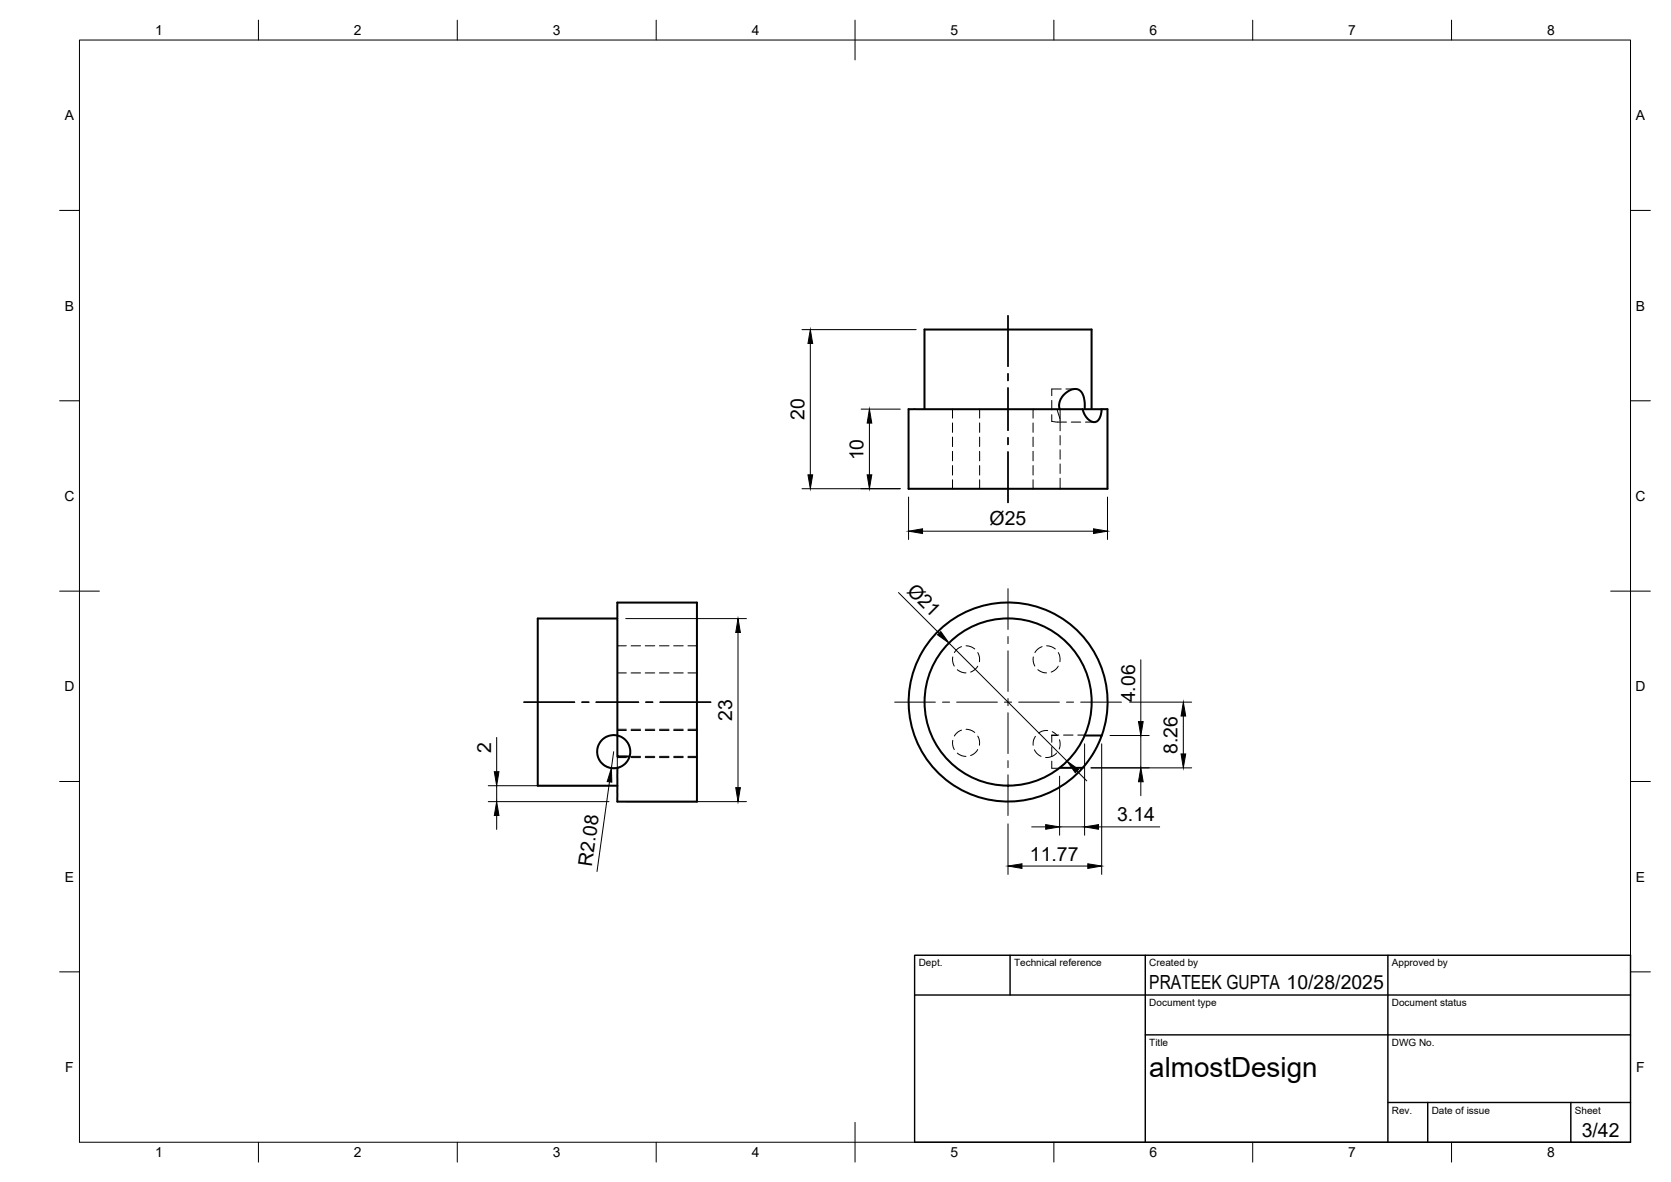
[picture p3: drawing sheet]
<svg xmlns="http://www.w3.org/2000/svg" width="420mm" height="297mm" viewBox="0 0 420 297" stroke-linecap="round" stroke-linejoin="round" font-family="sans-serif">
<!-- layer: Hidden -->
<g fill="none" stroke="#000" stroke-width=".25">
<path d="M266.8 97.8h-2.3v1.6M268 97.8h2.4M239.5 102.8v2.3M239.5 106.3v2.4M239.5 109.8v2.4M239.5 113.4v2.4M239.5 117v2.4M246.3 102.8v2.3M246.3 106.3v2.4M246.3 109.8v2.4M246.3 113.4v2.4M246.3 117v2.4"/>
<path d="M259.8 102.8v2.3M259.8 106.3v2.4M259.8 109.8v2.4M259.8 113.4v2.4M259.8 117v2.4M264.5 104.2v1.7l3.7 .2M264.5 100.6v2.4M265.9 103l.6 2.3M266.6 102.8v5.5M266.6 109.5v2.3M266.6 113v2.4M266.6 116.6v2.4"/>
<path d="M269.4 106.1h2.3M272.2 102.8h.5M272.9 106.1h2.2M239.5 120.6v2.2M246.3 120.6v2.2M259.8 120.6v2.2M266.6 120.2v2.6M155.2 162.3h2.3M155.2 169.1h2.3M158.7 169.1h2.4M158.7 162.3h2.4M162.2 169.1h2.4"/>
<path d="M162.2 162.3h2.4M165.8 169.1h2.4M165.8 162.3h2.4M169.4 169.1h2.4M169.4 162.3h2.4M173 169.1h2.2M173 162.3h2.2M239.6 165.1l-.1 1.1 .4 1.2M240.7 168.3l1.2 .6 1 .2M241.8 162.5l-.9 .4-.9 1.1M242.9 162.3l1 .2 1.2 .6M245.8 167.4l-.9 1.1-.8 .4"/>
<path d="M245.9 164l.4 1.2v1.1M259.8 165.1v1.1l.4 1.2M261 168.3l1.1 .6 1 .2M262 162.5l-.8 .4-1 1.1M263.2 162.3l1 .2 1.1 .6M266.1 167.4l-.9 1.1-.9 .4M266.1 164l.4 1.2v1.1M155.2 190.4v2.6M155.2 183.3h2.3M155.2 190.1h2.3M155.2 190.1v.3h2.3M155.2 183.6h2.3"/>
<path d="M158.7 190.4h2.4M158.7 183.6h2.4M158.7 190.1h2.4M158.7 183.3h2.4M162.2 190.4h2.4M162.2 183.6h2.4M162.2 190.1h2.4M162.2 183.3h2.4M165.8 190.4h2.4M165.8 183.6h2.4M165.8 190.1h2.4M165.8 183.3h2.4"/>
<path d="M169.4 190.4h2.4M169.4 183.6h2.4M169.4 190.1h2.4M169.4 183.3h2.4M173 190.4h2.2M173 183.6h2.2M173 190.1h2.2M173 183.3h2.2M239.6 186.1l-.1 1.1 .4 1.2M240.7 189.3l1.2 .6 1 .2M241.8 183.5l-.9 .4-.9 1.1M242.9 183.3l1 .1 1.2 .7"/>
<path d="M245.8 188.4l-.5 .7-1.2 .8M245.9 185l.4 1.1v1.2M260.1 188.4l.5 .9 1.2 .8M260.3 185l-.4 .9-.1 1.4M263.4 183.6l-1.3 .1-.9 .5M264.5 191.3v1.8h1.8M264.5 187.7v2.4M264.5 190.1l-1.6 .3M264.5 184.8h1.3M264.6 183.9l1.2 .9M265.7 189.2l-1.2 .9M265.8 184.8v.1"/>
<path d="M266.2 184.7h-1.7v1.8M266.4 185.9l.2 1.4-.3 .9M267.4 184.7h2.4M271 184.7h1.8"/>
</g>
<!-- layer: Visible -->
<g fill="none" stroke="#000" stroke-width=".51">
<path d="M232.5 102.8v-20h42v20M266.4 102.8v-1.7l.9-1.6 1.4-1.3 .9-.4h1l1 .4 .7 1.1 .4 1.6v1.9h4.3v.2l-.3 1.6-.4 .8-.6 .6-.7 .1-1-.4-.8-.8-.6-.9-.4-1.2h-43.7v20h50v-20h-1.5M155.2 155.4h-20v42h20M158.3 190.1h-3.1v-38.7h20v50.1h-20v-8.5M272.7 184.8h4.3l-1.7 3.8-2.1 3.2-1 1.2h-5.8M277 184.8a25 25 0 0 0-24.9-33.4 25 25 0 0 0-21.1 35.9 25 25 0 0 0 41.3 5.6"/>
<circle cx="253.5" cy="176.4" r="21"/>
<circle cx="154.3" cy="188.9" r="4.2"/>
</g>
<!-- layer: BORDER -->
<g fill="none" stroke="#000" stroke-width=".25">
<path d="M20 10.1h390v276.9h-390zM65 5.1v5M115 5.1v5M165 5.1v5M215 5.1v10M265 5.1v5M315 5.1v5M365 5.1v5M15 52.9h5M410 52.9h5M15 100.7h5M410 100.7h5"/>
<path d="M15 148.6h10M405 148.6h10M15 196.4h5M410 196.4h5M15 244.2h5M410 244.2h5M65 287v5M115 287v5M165 287v5M215 282.1v9.9M265 287v5M315 287v5"/>
<path d="M365 287v5"/>
</g>
<!-- layer: TITLEBLOCK -->
<path d="M230 240.1h180v46.9h-180zM230 250h180M254 240.1v9.9M288 240.1v46.9M349 240.1v46.9M288 260.1h122M349 277.1h61M359 277.1v9.9M395 277.1v9.9" fill="none" stroke="#000" stroke-width=".36"/>
<!-- layer: Smart Centers -->
<g fill="none" stroke="#000" stroke-width=".25">
<path d="M253.4 79.3v12.8M253.4 93.9v1.8M253.4 97.5v10.7M253.4 110v1.7M253.4 113.5v12.8M253.4 147.9v10.3M253.4 160v1.7M131.7 176.5h12.8M146.3 176.5h1.8M149.9 176.5h10.7M162.4 176.5h1.7M165.9 176.5h12.8"/>
<path d="M225 176.5h10.2M237 176.5h1.8M240.6 176.5h10.2M252.6 176.5h1.8M253.4 163.5v10.3M253.4 175.5v1.8M253.4 179.1v10.3M256.1 176.5h10.3M268.2 176.5h1.7M271.7 176.5h10.3M253.4 191.1v1.8M253.4 194.7v10.2"/>
</g>
<!-- layer: FD_Dimensions -->
<g fill="none" stroke="#000" stroke-width=".25">
<path d="M201.7 82.8h28.7M203.8 86.3v33M216.5 102.8h9.9M218.6 106.3v13M201.7 122.8h24.7M228.5 124.9v10.7M232 133.5h43M278.5 124.9v10.7M157.3 155.5h30.4M185.6 158.9v39M225.9 148.9l10.2 10.2M238.6 161.6l29.7 29.7"/>
<path d="M284.1 176.5h15.5M286.9 165.8v15.5M297.5 179.9v9.6M122.8 197.4h30.3M124.9 185.3v8.6M124.9 197.4v4.1M151.2 191.6a4.2 4.2 0 0 0 4.6 1.2M153.2 196.5l-3.1 22.5M154.3 188.9l-.6 4.1M266.4 195.1v14.8M270.8 193.8l2.5 2.4M272.7 186.9v23"/>
<path d="M274.3 193h25.3M277 186.9v32.8M279.1 184.8h9.8M286.9 184.8v8.2M286.9 196.5v3.5M122.8 201.5h30.3M124.9 204.9v3.5M157.3 201.5h30.4M253.4 207v12.7M257 217.6h16.5M259.4 207.8h3.5M266.4 207.8h6.3"/>
<path d="M276.2 207.8h15.4"/>
</g>
<g fill="#000" stroke="#000" stroke-width=".25">
<path d="M203.8 82.8l.5 3.5h-1.1zM203.2 119.3h1.1l-.5 3.5zM218 119.3h1.2l-.6 3.5zM218.6 102.8l.6 3.5h-1.2zM228.5 133.5l3.5-.6v1.2zM275 132.9l3.5 .6-3.5 .6zM185.6 155.5l.6 3.4h-1.2zM235.7 159.5l.9-.8 2 2.9zM297.5 176.5l.6 3.4h-1.1zM124.3 193.9h1.2l-.6 3.5zM153.7 193l.1 3.6-1.1-.2zM185 197.9h1.2l-.6 3.6z"/>
<path d="M268.3 191.3l2.9 2.1-.8 .8zM286.9 193l.5 3.5h-1.1zM286.3 181.3h1.1l-.5 3.5zM297 189.5h1.1l-.6 3.5zM124.9 201.5l.6 3.4h-1.2zM253.4 217.6l3.6-.5v1.1zM262.9 207.2l3.5 .6-3.5 .6zM273.5 217.1l3.5 .5-3.5 .6zM272.7 207.8l3.5-.6v1.2z"/>
</g>
<text font-size="7" x="289" y="270.6">almostDesign</text>
<g font-size="4.9">
<text x="202.3" y="105.5" transform="rotate(-90 202.3 105.5)">20</text>
<text x="217.1" y="115.7" transform="rotate(-90 217.1 115.7)">10</text>
<text x="248.8" y="131.9">Ø25</text>
<text x="227.9" y="148.7" transform="rotate(45 227.9 148.7)">Ø21</text>
<text x="285.4" y="176.5" transform="rotate(-90 285.4 176.5)">4.06</text>
<text x="184.1" y="181.1" transform="rotate(-90 184.1 181.1)">23</text>
<text x="123.5" y="189.2" transform="rotate(-90 123.5 189.2)">2</text>
<text x="296.1" y="189.4" transform="rotate(-90 296.1 189.4)">8.26</text>
<text x="280.9" y="206.3">3.14</text>
<text x="148.8" y="217.8" transform="rotate(-82 148.8 217.8)">R2.08</text>
<text x="259" y="216.2">11.77</text>
<text x="289" y="248.5">PRATEEK GUPTA 10/28/2025</text>
<text x="397.7" y="285.7">3/42</text>
</g>
<g font-size="3.5">
<text x="39" y="8.8">1</text>
<text x="89" y="8.8">2</text>
<text x="139" y="8.8">3</text>
<text x="189" y="8.8">4</text>
<text x="239" y="8.8">5</text>
<text x="289" y="8.8">6</text>
<text x="339" y="8.8">7</text>
<text x="389" y="8.8">8</text>
<text x="16.3" y="30.2">A</text>
<text x="411.3" y="30.2">A</text>
<text x="16.3" y="78">B</text>
<text x="411.3" y="78">B</text>
<text x="16.2" y="125.9">C</text>
<text x="411.2" y="125.9">C</text>
<text x="16.2" y="173.7">D</text>
<text x="411.2" y="173.7">D</text>
<text x="16.3" y="221.6">E</text>
<text x="411.3" y="221.6">E</text>
<text x="16.4" y="269.4">F</text>
<text x="411.4" y="269.4">F</text>
<text x="39" y="290.8">1</text>
<text x="89" y="290.8">2</text>
<text x="139" y="290.8">3</text>
<text x="189" y="290.8">4</text>
<text x="239" y="290.8">5</text>
<text x="289" y="290.8">6</text>
<text x="339" y="290.8">7</text>
<text x="389" y="290.8">8</text>
</g>
<g font-size="2.5">
<text x="231" y="242.9">Dept.</text>
<text x="255" y="242.9">Technical reference</text>
<text x="289" y="242.9">Created by</text>
<text x="350" y="242.9">Approved by</text>
<text x="289" y="252.8">Document type</text>
<text x="350" y="252.8">Document status</text>
<text x="289" y="262.9">Title</text>
<text x="350" y="262.9">DWG No.</text>
<text x="350" y="279.9">Rev.</text>
<text x="360" y="279.9">Date of issue</text>
<text x="396" y="279.9">Sheet</text>
</g>
</svg>
